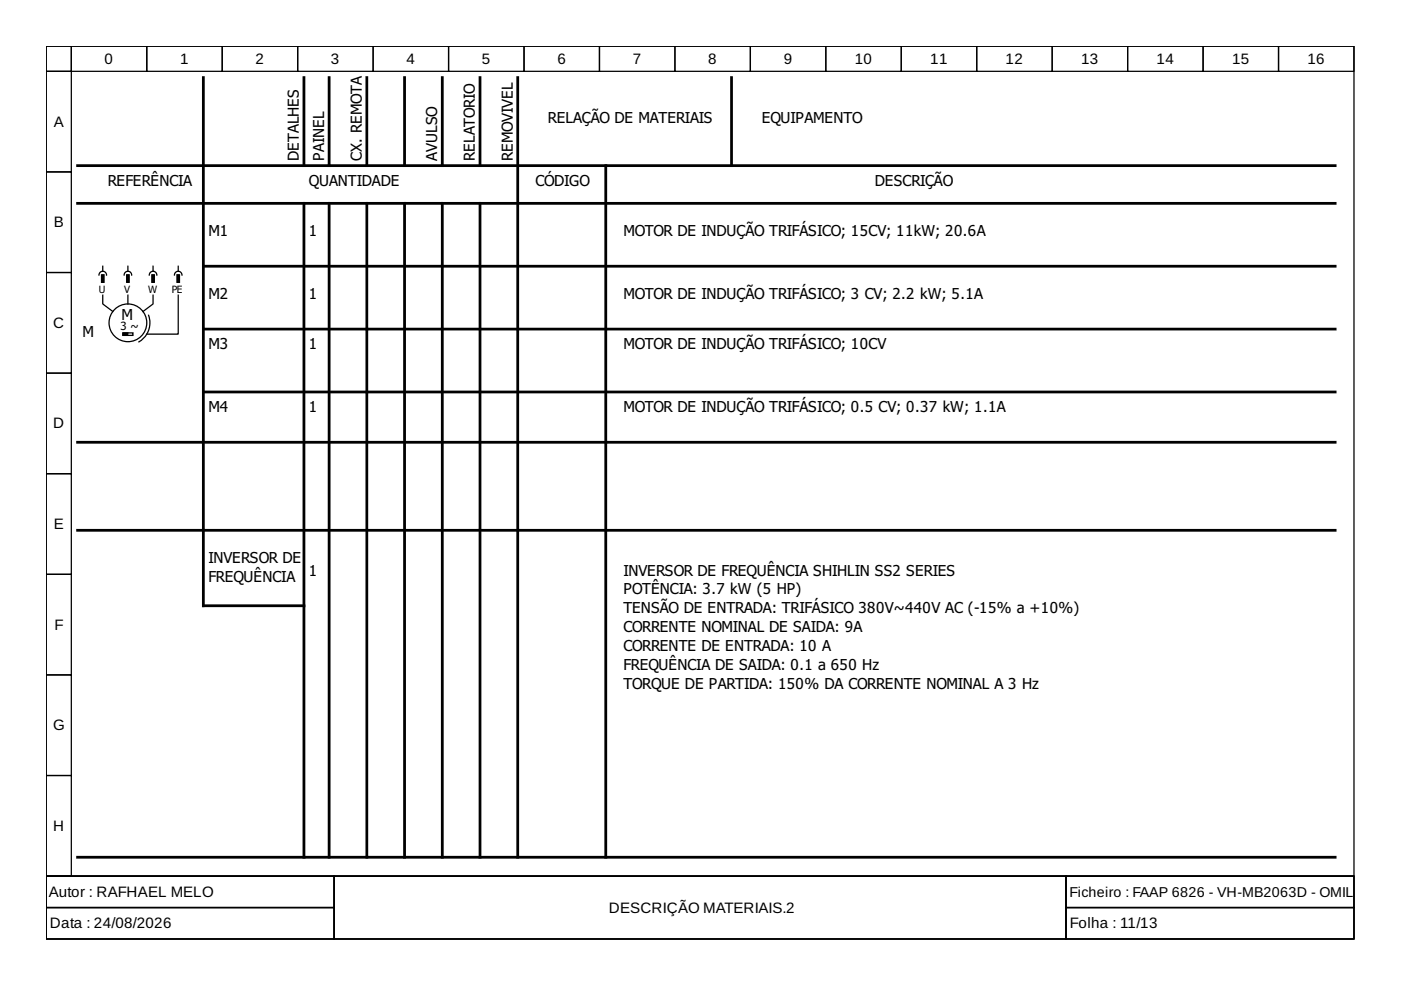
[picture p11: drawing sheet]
<svg xmlns="http://www.w3.org/2000/svg" width="297mm" height="210mm" viewBox="0 0 297 210" stroke-linecap="round" stroke-linejoin="round" font-family="sans-serif">
<g fill="none" stroke="#000" stroke-width=".27">
<path d="M9.8 9.8h277.3v176h-277.3zM9.8 9.8h5.3v5.3h-5.3zM9.8 15.1h5.3v21.4h-5.3zM15.1 9.8h16v5.3h-16zM31.1 9.8h16v5.3h-16zM47.1 9.8h16v5.3h-16zM63.1 9.8h16v5.3h-16zM79.1 9.8h16v5.3h-16zM95.1 9.8h16v5.3h-16zM111.1 9.8h16v5.3h-16zM127.1 9.8h16v5.3h-16zM143.1 9.8h16v5.3h-16z"/>
<path d="M159.1 9.8h16v5.3h-16zM175.1 9.8h16v5.3h-16zM191.1 9.8h16v5.3h-16zM207.1 9.8h16v5.3h-16zM223.1 9.8h16v5.3h-16zM239.1 9.8h16v5.3h-16zM255.1 9.8h16v5.3h-16zM271.1 9.8h16v5.3h-16zM9.8 36.5h5.3v21.3h-5.3zM9.8 57.8h5.3v21.3h-5.3zM21.7 57.5a.8 .8 0 0 0-.7 .8M21.8 56.4v1.1"/>
<path d="M21.9 57.5a.8 .8 0 0 1 .7 .8M27 57.5a.8 .8 0 0 0-.7 .8M27.1 56.4v1.1M27.2 57.5a.8 .8 0 0 1 .7 .8M32.4 57.5a.8 .8 0 0 0-.7 .8M32.5 56.4v1.1M32.5 57.5a.8 .8 0 0 1 .8 .8M37.7 57.5a.8 .8 0 0 0-.7 .8M37.8 56.4v1.1M37.9 57.5a.8 .8 0 0 1 .7 .8M9.8 79.1h5.3v21.3h-5.3zM21.8 62.6v1.8l2.1 1.6"/>
<path d="M26.1 70.6h2.1v.5h-2.1zM27.1 62.6v1.8M31.5 66.8a4.7 4.7 0 0 1-2 5.7M32.5 62.6v1.8l-2.2 1.6M37.8 62.6v8.2h-6.7M9.8 100.4h5.3v21.4h-5.3zM9.8 121.8h5.3v21.3h-5.3zM9.8 143.1h5.3v21.3h-5.3zM9.8 164.4h5.3v21.4h-5.3zM9.8 185.8h277.3v13.3h-277.3zM9.8 185.8h61v6.6h-61zM9.8 192.4h61v6.7h-61z"/>
<path d="M70.8 185.8h155.2v13.3h-155.2zM226 185.8h61.1v6.6h-61.1zM226 192.4h61.1v6.7h-61.1z"/>
<circle cx="27.1" cy="68.4" r="4"/>
</g>
<g fill="none" stroke="#000" stroke-width=".59">
<path d="M43.1 16.5v111.9h21.3M64.4 16.5v18.6M69.8 16.5v18.6M77.8 16.5v18.6M85.8 16.5v18.6M93.8 16.5v18.6M101.8 16.5v18.6M109.8 16.5v165.3M155.1 16.5v18.6M16.5 35.1h266.6M128.4 35.1v146.7M16.5 43.1h266.6"/>
<path d="M43.1 56.4h240M64.4 43.1v138.7M69.8 43.1v138.7M77.8 43.1v138.7M85.8 43.1v138.7M93.8 43.1v138.7M101.8 43.1v138.7M43.1 69.8h240M16.5 93.8h266.6M43.1 83.1h240M16.5 112.4h266.6M16.5 181.8h266.6"/>
</g>
<g fill="#000" stroke="#000" stroke-width=".27">
<path d="M21.5 58.3h.6v1.6h-.6z" fill-rule="evenodd"/>
<path d="M26.9 58.3h.5v1.6h-.5z" fill-rule="evenodd"/>
<path d="M32.2 58.3h.5v1.6h-.5z" fill-rule="evenodd"/>
<path d="M37.5 58.3h.6v1.6h-.6z" fill-rule="evenodd"/>
</g>
<path d="M26.1 70.6h1v.5h-1z" fill-rule="evenodd" fill="#000" stroke="#000" stroke-width=".21"/>
<g font-size="3.2">
<text x="22.2" y="13.5">0</text>
<text x="38.2" y="13.5">1</text>
<text x="54.2" y="13.5">2</text>
<text x="70.2" y="13.5">3</text>
<text x="86.2" y="13.5">4</text>
<text x="102.2" y="13.5">5</text>
<text x="118.2" y="13.5">6</text>
<text x="134.2" y="13.5">7</text>
<text x="150.2" y="13.5">8</text>
<text x="166.2" y="13.5">9</text>
<text x="181.2" y="13.5">10</text>
<text x="197.2" y="13.5">11</text>
<text x="213.2" y="13.5">12</text>
<text x="229.2" y="13.5">13</text>
<text x="245.2" y="13.5">14</text>
<text x="261.2" y="13.5">15</text>
<text x="277.2" y="13.5">16</text>
<text x="11.4" y="26.9">A</text>
<text x="116.2" y="26.1">RELAÇÃO DE MATERIAIS</text>
<text x="161.5" y="26.1">EQUIPAMENTO</text>
<text x="63.4" y="34.1" transform="rotate(-90 63.4 34.1)">DETALHES</text>
<text x="68.7" y="34.1" transform="rotate(-90 68.7 34.1)">PAINEL</text>
<text x="76.7" y="34.1" transform="rotate(-90 76.7 34.1)">CX. REMOTA</text>
<text x="92.7" y="34.1" transform="rotate(-90 92.7 34.1)">AVULSO</text>
<text x="100.7" y="34.1" transform="rotate(-90 100.7 34.1)">RELATORIO</text>
<text x="108.7" y="34.1" transform="rotate(-90 108.7 34.1)">REMOVIVEL</text>
<text x="22.9" y="39.4">REFERÊNCIA</text>
<text x="65.5" y="39.4">QUANTIDADE</text>
<text x="113.5" y="39.4">CÓDIGO</text>
<text x="185.5" y="39.4">DESCRIÇÃO</text>
<text x="11.4" y="48.2">B</text>
<text x="44.2" y="50">M1</text>
<text x="65.5" y="50">1</text>
<text x="132.2" y="50">MOTOR DE INDUÇÃO TRIFÁSICO; 15CV; 11kW; 20.6A</text>
<text x="44.2" y="63.4">M2</text>
<text x="65.5" y="63.4">1</text>
<text x="132.2" y="63.4">MOTOR DE INDUÇÃO TRIFÁSICO; 3 CV; 2.2 kW; 5.1A</text>
<text x="11.3" y="69.5">C</text>
<text x="17.5" y="71.4">M</text>
<text x="25.8" y="67.9">M</text>
<text x="44.2" y="74">M3</text>
<text x="65.5" y="74">1</text>
<text x="132.2" y="74">MOTOR DE INDUÇÃO TRIFÁSICO; 10CV</text>
<text x="44.2" y="87.4">M4</text>
<text x="65.5" y="87.4">1</text>
<text x="132.2" y="87.4">MOTOR DE INDUÇÃO TRIFÁSICO; 0.5 CV; 0.37 kW; 1.1A</text>
<text x="11.3" y="90.8">D</text>
<text x="11.4" y="112.2">E</text>
<text x="44.2" y="119.4">INVERSOR DE</text>
<text x="44.2" y="123.4">FREQUÊNCIA</text>
<text x="65.5" y="122">1</text>
<text x="132.2" y="122">INVERSOR DE FREQUÊNCIA SHIHLIN SS2 SERIES</text>
<text x="132.2" y="126">POTÊNCIA: 3.7 kW (5 HP)</text>
<text x="132.2" y="130">TENSÃO DE ENTRADA: TRIFÁSICO 380V~440V AC (-15% a +10%)</text>
<text x="11.5" y="133.5">F</text>
<text x="132.2" y="134">CORRENTE NOMINAL DE SAIDA: 9A</text>
<text x="132.2" y="138">CORRENTE DE ENTRADA: 10 A</text>
<text x="132.2" y="142">FREQUÊNCIA DE SAIDA: 0.1 a 650 Hz</text>
<text x="132.2" y="146">TORQUE DE PARTIDA: 150% DA CORRENTE NOMINAL A 3 Hz</text>
<text x="11.3" y="154.8">G</text>
<text x="11.3" y="176.2">H</text>
<text x="10.3" y="190.2">Autor : RAFHAEL MELO</text>
<text x="10.6" y="196.8">Data : 24/08/2026</text>
<text x="129.1" y="193.5">DESCRIÇÃO MATERIAIS.2</text>
<text x="226.8" y="196.8">Folha : 11/13</text>
</g>
<text font-size="3" x="226.8" y="190.1">Ficheiro : FAAP 6826 - VH-MB2063D - OMIL</text>
<text font-size="2.4" x="25.5" y="70">3 ~</text>
<g font-size="2.1">
<text x="21" y="62">U</text>
<text x="26.3" y="62">V</text>
<text x="31.4" y="62">W</text>
<text x="36.5" y="62">PE</text>
</g>
</svg>
